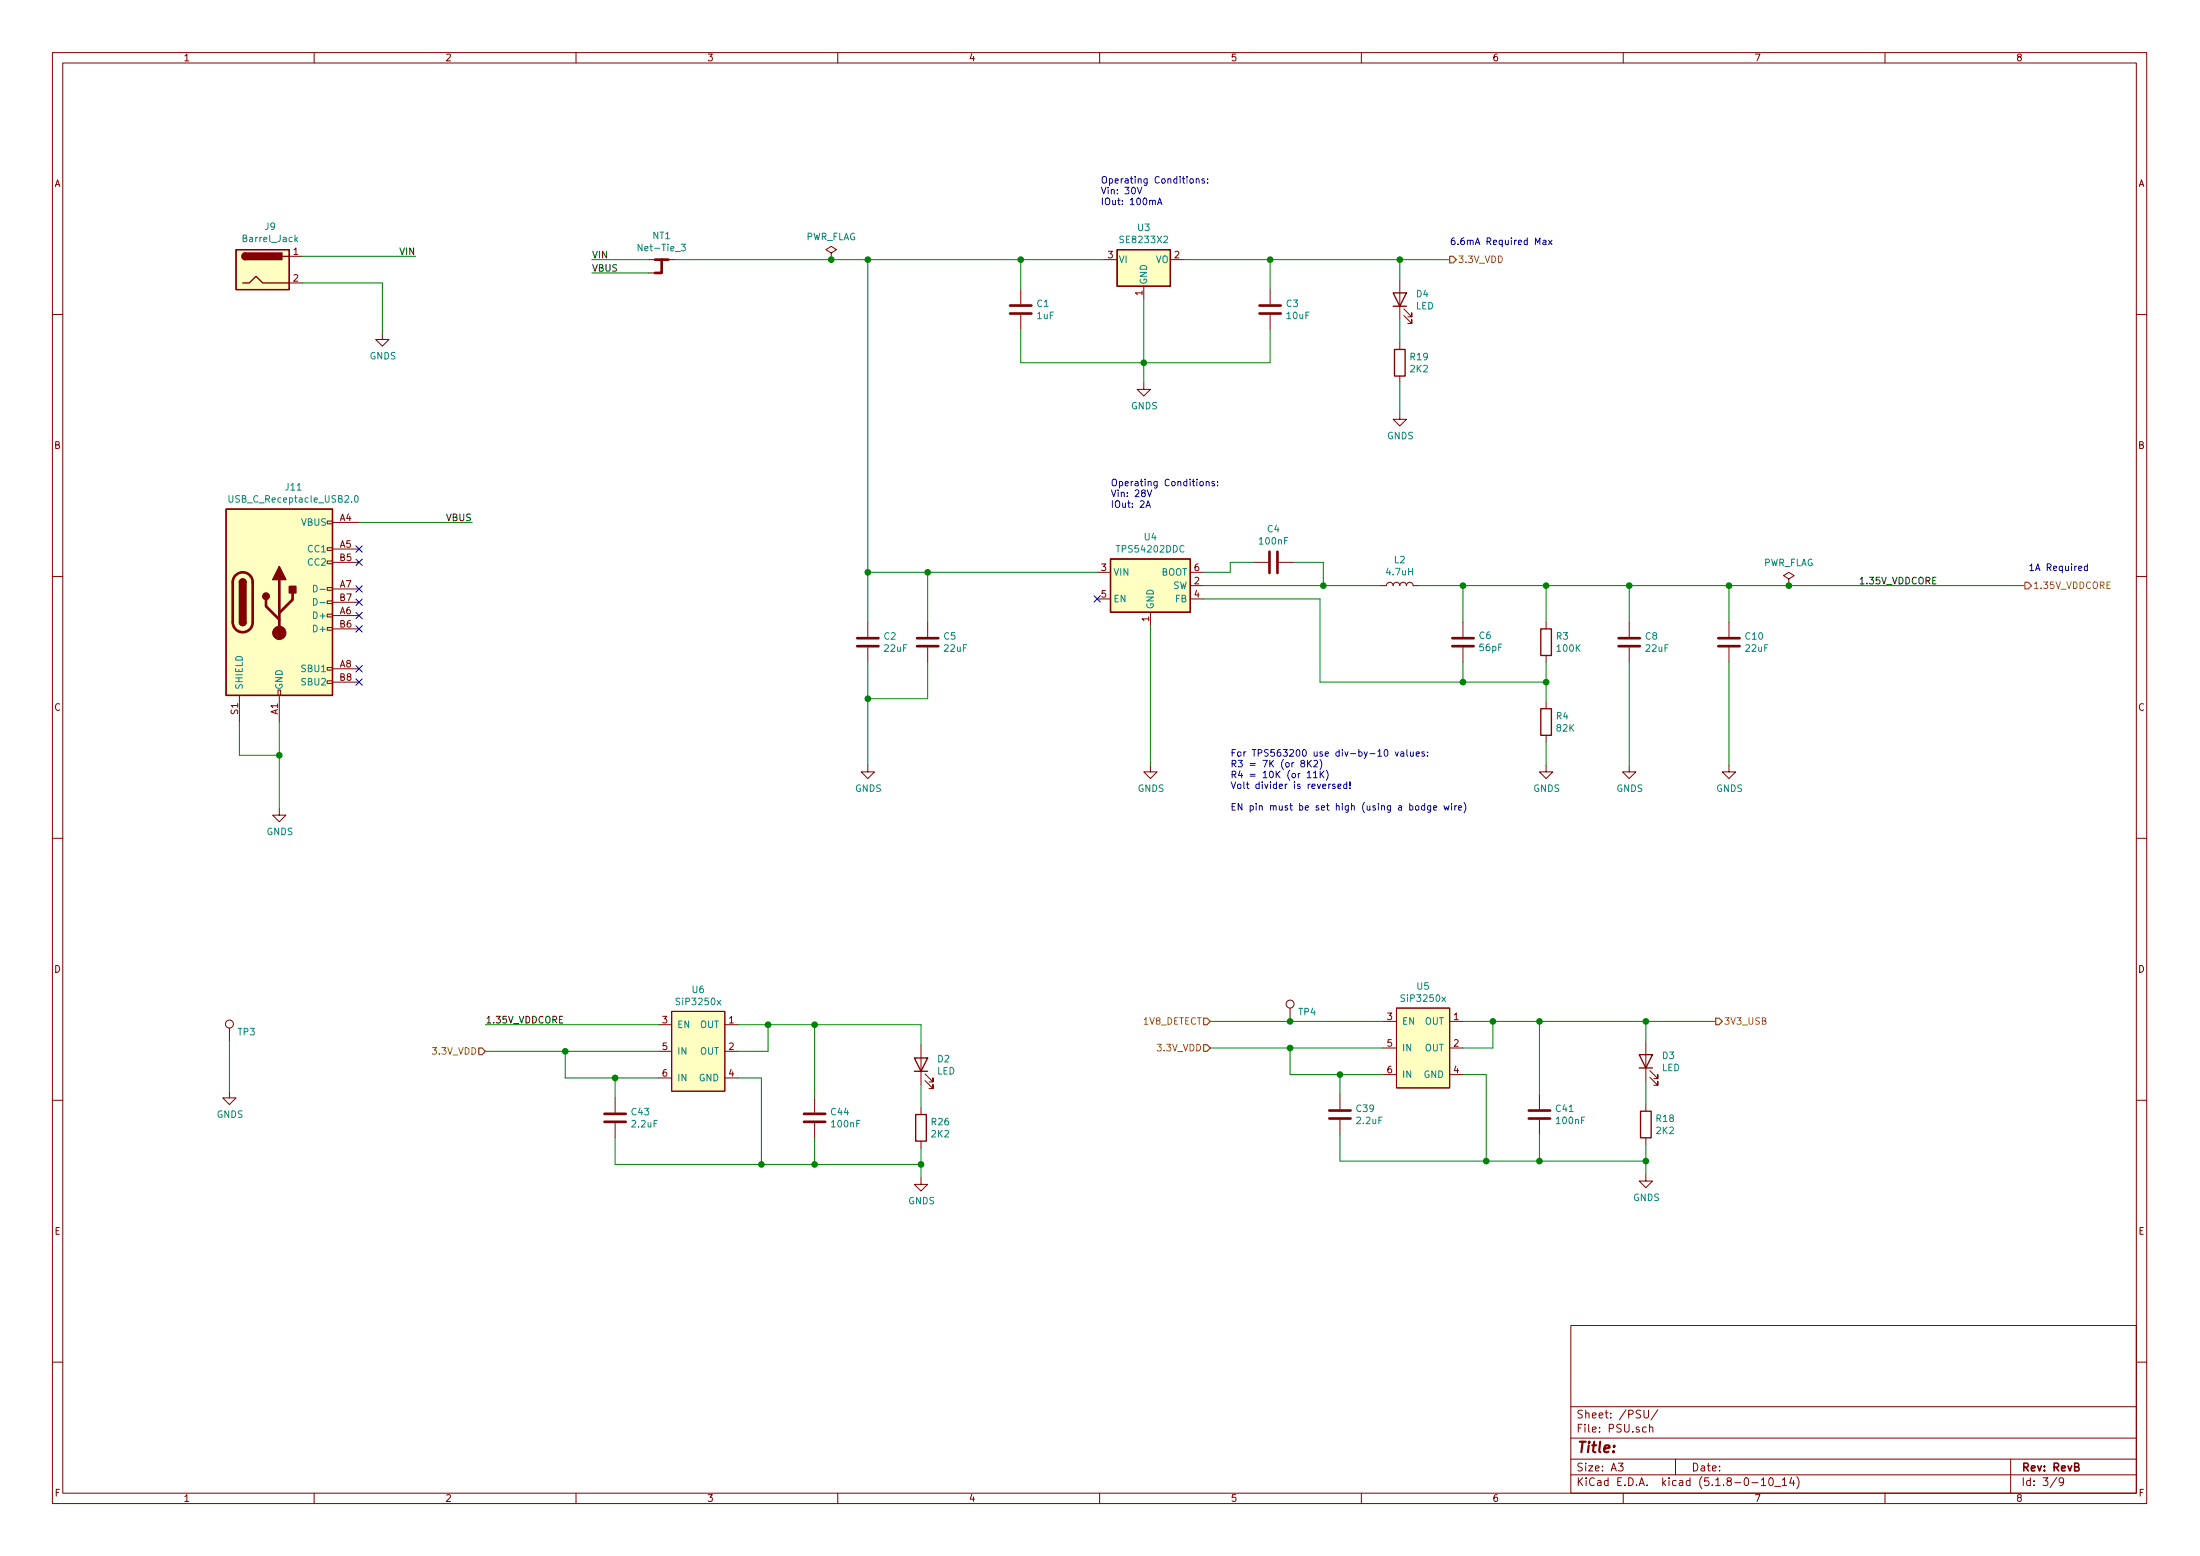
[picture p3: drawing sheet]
EESchema Schematic File Version 4
EELAYER 30 0
EELAYER END
$Descr A3 16535 11693
encoding utf-8
Sheet 3 9
Title ""
Date ""
Rev "RevB"
Comp ""
Comment1 ""
Comment2 ""
Comment3 ""
Comment4 ""
$EndDescr
$Comp
L Regulator_Switching:TPS54202DDC U4
U 1 1
P 8650 4400
F 0 "U4" H 8650 4767 50  0000 C CNN
F 1 "TPS54202DDC" H 8650 4676 50  0000 C CNN
F 2 "Package_TO_SOT_SMD:SOT-23-6" H 8700 4050 50  0001 L CNN
F 3 "http://www.ti.com/lit/ds/symlink/tps54202.pdf" H 8350 4750 50  0001 C CNN
F 4 "Texas Instruments" H 8650 4400 50  0001 C CNN "Mfr"
F 5 "TPS54202DDCR" H 8650 4400 50  0001 C CNN "PartNo"
F 6 "~" H 8650 4400 50  0001 C CNN "LCSC"
F 7 "~" H 8650 4400 50  0001 C CNN "Comment"
F 8 "~" H 8650 4400 50  0001 C CNN "Mouser"
	1    8650 4400
	1    0    0    -1  
$EndComp
$Comp
L Device:C C2
U 1 1
P 6525 4825
F 0 "C2" H 6640 4871 50  0000 L CNN
F 1 "22uF" H 6640 4780 50  0000 L CNN
F 2 "Capacitor_SMD:C_1206_3216Metric_Pad1.33x1.80mm_HandSolder" H 6563 4675 50  0001 C CNN
F 3 "https://www.mouser.co.uk/datasheet/2/212/KEM_C1006_X5R_SMD-1103249.pdf" H 6525 4825 50  0001 C CNN
F 4 "C1206C226M8PACTU" H 6525 4825 50  0001 C CNN "PartNo"
F 5 "Kemet" H 6525 4825 50  0001 C CNN "Mfr"
F 6 "~" H 6525 4825 50  0001 C CNN "Comment"
F 7 "~" H 6525 4825 50  0001 C CNN "LCSC"
F 8 "~" H 6525 4825 50  0001 C CNN "Mouser"
	1    6525 4825
	1    0    0    -1  
$EndComp
Wire Wire Line
	6525 4675 6525 4300
$Comp
L power:GNDS #PWR03
U 1 1
P 6525 5750
F 0 "#PWR03" H 6525 5500 50  0001 C CNN
F 1 "GNDS" H 6530 5577 50  0000 C CNN
F 2 "" H 6525 5750 50  0001 C CNN
F 3 "" H 6525 5750 50  0001 C CNN
	1    6525 5750
	1    0    0    -1  
$EndComp
$Comp
L Device:C C8
U 1 1
P 12250 4825
F 0 "C8" H 12365 4871 50  0000 L CNN
F 1 "22uF" H 12365 4780 50  0000 L CNN
F 2 "Capacitor_SMD:C_1206_3216Metric_Pad1.33x1.80mm_HandSolder" H 12288 4675 50  0001 C CNN
F 3 "https://www.mouser.co.uk/datasheet/2/212/KEM_C1006_X5R_SMD-1103249.pdf" H 12250 4825 50  0001 C CNN
F 4 "C1206C226M8PACTU" H 12250 4825 50  0001 C CNN "PartNo"
F 5 "Kemet" H 12250 4825 50  0001 C CNN "Mfr"
F 6 "~" H 12250 4825 50  0001 C CNN "Comment"
F 7 "~" H 12250 4825 50  0001 C CNN "LCSC"
F 8 "~" H 12250 4825 50  0001 C CNN "Mouser"
	1    12250 4825
	1    0    0    -1  
$EndComp
Wire Wire Line
	12250 4675 12250 4400
Wire Wire Line
	12250 4975 12250 5750
$Comp
L power:GNDS #PWR09
U 1 1
P 12250 5750
F 0 "#PWR09" H 12250 5500 50  0001 C CNN
F 1 "GNDS" H 12255 5577 50  0000 C CNN
F 2 "" H 12250 5750 50  0001 C CNN
F 3 "" H 12250 5750 50  0001 C CNN
	1    12250 5750
	1    0    0    -1  
$EndComp
$Comp
L Device:C C10
U 1 1
P 13000 4825
F 0 "C10" H 13115 4871 50  0000 L CNN
F 1 "22uF" H 13115 4780 50  0000 L CNN
F 2 "Capacitor_SMD:C_1206_3216Metric_Pad1.33x1.80mm_HandSolder" H 13038 4675 50  0001 C CNN
F 3 "https://www.mouser.co.uk/datasheet/2/212/KEM_C1006_X5R_SMD-1103249.pdf" H 13000 4825 50  0001 C CNN
F 4 "C1206C226M8PACTU" H 13000 4825 50  0001 C CNN "PartNo"
F 5 "Kemet" H 13000 4825 50  0001 C CNN "Mfr"
F 6 "~" H 13000 4825 50  0001 C CNN "Comment"
F 7 "~" H 13000 4825 50  0001 C CNN "LCSC"
F 8 "~" H 13000 4825 50  0001 C CNN "Mouser"
	1    13000 4825
	1    0    0    -1  
$EndComp
Wire Wire Line
	13000 4675 13000 4400
Wire Wire Line
	13000 4975 13000 5750
$Comp
L power:GNDS #PWR011
U 1 1
P 13000 5750
F 0 "#PWR011" H 13000 5500 50  0001 C CNN
F 1 "GNDS" H 13005 5577 50  0000 C CNN
F 2 "" H 13000 5750 50  0001 C CNN
F 3 "" H 13000 5750 50  0001 C CNN
	1    13000 5750
	1    0    0    -1  
$EndComp
$Comp
L Device:L L2
U 1 1
P 10525 4400
F 0 "L2" V 10715 4400 50  0000 C CNN
F 1 "4.7uH" V 10624 4400 50  0000 C CNN
F 2 "Inductor_SMD:L_Bourns-SRN6028" H 10525 4400 50  0001 C CNN
F 3 "https://datasheet.lcsc.com/szlcsc/1808311234_SXN-Shun-Xiang-Nuo-Elec-SMNR6028-4R7MT_C266428.pdf" H 10525 4400 50  0001 C CNN
F 4 "Shun Xiang Nuo Elec" H 10525 4400 50  0001 C CNN "Mfr"
F 5 "SMNR6028-4R7MT" H 10525 4400 50  0001 C CNN "PartNo"
F 6 "~" H 10525 4400 50  0001 C CNN "LCSC"
F 7 "~" H 10525 4400 50  0001 C CNN "Comment"
F 8 "~" H 10525 4400 50  0001 C CNN "Mouser"
	1    10525 4400
	0    -1   -1   0   
$EndComp
Wire Wire Line
	10375 4400 9950 4400
$Comp
L Device:C C4
U 1 1
P 9575 4225
F 0 "C4" V 9323 4225 50  0000 C CNN
F 1 "100nF" V 9414 4225 50  0000 C CNN
F 2 "Capacitor_SMD:C_0402_1005Metric_Pad0.74x0.62mm_HandSolder" H 9613 4075 50  0001 C CNN
F 3 "~" H 9575 4225 50  0001 C CNN
F 4 "~" H 9575 4225 50  0001 C CNN "Mfr"
F 5 "~" H 9575 4225 50  0001 C CNN "PartNo"
F 6 "C1525" H 9575 4225 50  0001 C CNN "LCSC"
F 7 "~" H 9575 4225 50  0001 C CNN "Comment"
F 8 "~" H 9575 4225 50  0001 C CNN "Mouser"
	1    9575 4225
	0    1    1    0   
$EndComp
Wire Wire Line
	9050 4300 9250 4300
Wire Wire Line
	9250 4300 9250 4225
Wire Wire Line
	9250 4225 9425 4225
Wire Wire Line
	9725 4225 9950 4225
Wire Wire Line
	9950 4225 9950 4400
Connection ~ 9950 4400
Wire Wire Line
	9950 4400 9050 4400
$Comp
L Device:C C6
U 1 1
P 11000 4825
F 0 "C6" H 10885 4779 50  0000 R CNN
F 1 "56pF" H 10885 4870 50  0000 R CNN
F 2 "Capacitor_SMD:C_0402_1005Metric_Pad0.74x0.62mm_HandSolder" H 11038 4675 50  0001 C CNN
F 3 "~" H 11000 4825 50  0001 C CNN
F 4 "~" H 11000 4825 50  0001 C CNN "Mfr"
F 5 "~" H 11000 4825 50  0001 C CNN "PartNo"
F 6 "C1572" H 11000 4825 50  0001 C CNN "LCSC"
F 7 "~" H 11000 4825 50  0001 C CNN "Comment"
F 8 "~" H 11000 4825 50  0001 C CNN "Mouser"
	1    11000 4825
	-1   0    0    1   
$EndComp
Wire Wire Line
	11000 4675 11000 4400
Wire Wire Line
	11000 4400 10675 4400
Wire Wire Line
	11000 4975 11000 5125
Wire Wire Line
	11000 5125 9925 5125
Wire Wire Line
	9925 5125 9925 4500
Wire Wire Line
	9925 4500 9050 4500
$Comp
L Device:R R3
U 1 1
P 11625 4825
F 0 "R3" H 11695 4871 50  0000 L CNN
F 1 "100K" H 11695 4780 50  0000 L CNN
F 2 "Resistor_SMD:R_0402_1005Metric_Pad0.72x0.64mm_HandSolder" V 11555 4825 50  0001 C CNN
F 3 "~" H 11625 4825 50  0001 C CNN
F 4 "~" H 11625 4825 50  0001 C CNN "Mfr"
F 5 "~" H 11625 4825 50  0001 C CNN "PartNo"
F 6 "C25741" H 11625 4825 50  0001 C CNN "LCSC"
F 7 "~" H 11625 4825 50  0001 C CNN "Comment"
F 8 "~" H 11625 4825 50  0001 C CNN "Mouser"
	1    11625 4825
	1    0    0    -1  
$EndComp
$Comp
L Device:R R4
U 1 1
P 11625 5425
F 0 "R4" H 11695 5471 50  0000 L CNN
F 1 "82K" H 11695 5380 50  0000 L CNN
F 2 "Resistor_SMD:R_0402_1005Metric_Pad0.72x0.64mm_HandSolder" V 11555 5425 50  0001 C CNN
F 3 "~" H 11625 5425 50  0001 C CNN
F 4 "~" H 11625 5425 50  0001 C CNN "Mfr"
F 5 "~" H 11625 5425 50  0001 C CNN "PartNo"
F 6 "C25571" H 11625 5425 50  0001 C CNN "LCSC"
F 7 "~" H 11625 5425 50  0001 C CNN "Comment"
F 8 "~" H 11625 5425 50  0001 C CNN "Mouser"
	1    11625 5425
	1    0    0    -1  
$EndComp
Wire Wire Line
	11625 5275 11625 5125
Wire Wire Line
	11625 4675 11625 4400
Wire Wire Line
	11625 4400 11000 4400
Connection ~ 11000 4400
Wire Wire Line
	11000 5125 11625 5125
Connection ~ 11000 5125
Connection ~ 11625 5125
Wire Wire Line
	11625 5125 11625 4975
Wire Wire Line
	11625 5575 11625 5750
$Comp
L power:GNDS #PWR07
U 1 1
P 11625 5750
F 0 "#PWR07" H 11625 5500 50  0001 C CNN
F 1 "GNDS" H 11630 5577 50  0000 C CNN
F 2 "" H 11625 5750 50  0001 C CNN
F 3 "" H 11625 5750 50  0001 C CNN
	1    11625 5750
	1    0    0    -1  
$EndComp
Wire Wire Line
	11625 4400 12250 4400
Connection ~ 11625 4400
Wire Wire Line
	13000 4400 12250 4400
Connection ~ 12250 4400
$Comp
L power:GNDS #PWR05
U 1 1
P 8650 5750
F 0 "#PWR05" H 8650 5500 50  0001 C CNN
F 1 "GNDS" H 8655 5577 50  0000 C CNN
F 2 "" H 8650 5750 50  0001 C CNN
F 3 "" H 8650 5750 50  0001 C CNN
	1    8650 5750
	1    0    0    -1  
$EndComp
Wire Wire Line
	13000 4400 13450 4400
Connection ~ 13000 4400
Text HLabel 15225 4400 2    50   Output ~ 0
1.35V_VDDCORE
Text HLabel 10900 1950 2    50   Output ~ 0
3.3V_VDD
Wire Wire Line
	6525 1950 6525 4300
Text HLabel 12900 7675 2    50   Output ~ 0
3V3_USB
$Comp
L power:PWR_FLAG #FLG0102
U 1 1
P 13450 4400
F 0 "#FLG0102" H 13450 4475 50  0001 C CNN
F 1 "PWR_FLAG" H 13450 4573 50  0000 C CNN
F 2 "" H 13450 4400 50  0001 C CNN
F 3 "~" H 13450 4400 50  0001 C CNN
	1    13450 4400
	1    0    0    -1  
$EndComp
Connection ~ 13450 4400
Wire Wire Line
	12375 7675 12900 7675
$Comp
L Regulator_Linear:MCP1700-3302E_SOT23 U3
U 1 1
P 8600 1950
F 0 "U3" H 8600 2192 50  0000 C CNN
F 1 "SE8233X2" H 8600 2101 50  0000 C CNN
F 2 "Package_TO_SOT_SMD:SOT-23" H 8600 2175 50  0001 C CNN
F 3 "https://datasheet.lcsc.com/szlcsc/1912111437_Seaward-Elec-SE8233X2_C437587.pdf" H 8600 1950 50  0001 C CNN
F 4 "~" H 8600 1950 50  0001 C CNN "Mfr"
F 5 "~" H 8600 1950 50  0001 C CNN "PartNo"
F 6 "~" H 8600 1950 50  0001 C CNN "LCSC"
F 7 "~" H 8600 1950 50  0001 C CNN "Comment"
F 8 "~" H 8600 1950 50  0001 C CNN "Mouser"
	1    8600 1950
	1    0    0    -1  
$EndComp
Wire Wire Line
	6525 1950 7675 1950
Connection ~ 6525 1950
Wire Wire Line
	8900 1950 9550 1950
$Comp
L power:GNDS #PWR0123
U 1 1
P 8600 2875
F 0 "#PWR0123" H 8600 2625 50  0001 C CNN
F 1 "GNDS" H 8605 2702 50  0000 C CNN
F 2 "" H 8600 2875 50  0001 C CNN
F 3 "" H 8600 2875 50  0001 C CNN
	1    8600 2875
	1    0    0    -1  
$EndComp
$Comp
L Device:C C1
U 1 1
P 7675 2325
F 0 "C1" H 7790 2371 50  0000 L CNN
F 1 "1uF" H 7790 2280 50  0000 L CNN
F 2 "Capacitor_SMD:C_0402_1005Metric_Pad0.74x0.62mm_HandSolder" H 7713 2175 50  0001 C CNN
F 3 "~" H 7675 2325 50  0001 C CNN
F 4 "~" H 7675 2325 50  0001 C CNN "Mfr"
F 5 "~" H 7675 2325 50  0001 C CNN "PartNo"
F 6 "C52923" H 7675 2325 50  0001 C CNN "LCSC"
F 7 "~" H 7675 2325 50  0001 C CNN "Comment"
F 8 "~" H 7675 2325 50  0001 C CNN "Mouser"
	1    7675 2325
	1    0    0    -1  
$EndComp
Wire Wire Line
	7675 2175 7675 1950
Connection ~ 7675 1950
Wire Wire Line
	7675 1950 8300 1950
Wire Wire Line
	7675 2475 7675 2725
Wire Wire Line
	7675 2725 8600 2725
Wire Wire Line
	8600 2250 8600 2725
Connection ~ 8600 2725
Wire Wire Line
	8600 2725 8600 2875
$Comp
L Device:C C3
U 1 1
P 9550 2325
F 0 "C3" H 9435 2371 50  0000 R CNN
F 1 "10uF" H 9435 2280 50  0000 R CNN
F 2 "Capacitor_SMD:C_0402_1005Metric_Pad0.74x0.62mm_HandSolder" H 9588 2175 50  0001 C CNN
F 3 "~" H 9550 2325 50  0001 C CNN
F 4 "~" H 9550 2325 50  0001 C CNN "Mfr"
F 5 "~" H 9550 2325 50  0001 C CNN "PartNo"
F 6 "C15525" H 9550 2325 50  0001 C CNN "LCSC"
F 7 "~" H 9550 2325 50  0001 C CNN "Comment"
F 8 "~" H 9550 2325 50  0001 C CNN "Mouser"
	1    9550 2325
	-1   0    0    -1  
$EndComp
Wire Wire Line
	9550 2175 9550 1950
Wire Wire Line
	9550 2475 9550 2725
Wire Wire Line
	9550 2725 8600 2725
Connection ~ 9550 1950
Wire Wire Line
	9550 1950 10525 1950
Text Notes 10900 1850 0    50   ~ 0
6.6mA Required Max
Text Notes 15250 4300 0    50   ~ 0
1A Required
Text HLabel 9100 7675 0    50   Input ~ 0
1V8_DETECT
Wire Wire Line
	6525 4300 6975 4300
Connection ~ 6525 4300
Text HLabel 9100 7875 0    50   Input ~ 0
3.3V_VDD
Wire Wire Line
	10400 7875 9700 7875
$Comp
L Device:C C5
U 1 1
P 6975 4825
F 0 "C5" H 7090 4871 50  0000 L CNN
F 1 "22uF" H 7090 4780 50  0000 L CNN
F 2 "Capacitor_SMD:C_1206_3216Metric_Pad1.33x1.80mm_HandSolder" H 7013 4675 50  0001 C CNN
F 3 "https://www.mouser.co.uk/datasheet/2/212/KEM_C1006_X5R_SMD-1103249.pdf" H 6975 4825 50  0001 C CNN
F 4 "C1206C226M8PACTU" H 6975 4825 50  0001 C CNN "PartNo"
F 5 "Kemet" H 6975 4825 50  0001 C CNN "Mfr"
F 6 "~" H 6975 4825 50  0001 C CNN "Comment"
F 7 "~" H 6975 4825 50  0001 C CNN "LCSC"
F 8 "~" H 6975 4825 50  0001 C CNN "Mouser"
	1    6975 4825
	1    0    0    -1  
$EndComp
Wire Wire Line
	6975 4675 6975 4300
Wire Wire Line
	6975 4975 6975 5250
Wire Wire Line
	6975 5250 6525 5250
Wire Wire Line
	6525 4975 6525 5250
Connection ~ 6525 5250
Wire Wire Line
	6525 5250 6525 5750
Connection ~ 6975 4300
$Comp
L Connector:Barrel_Jack J9
U 1 1
P 1975 2025
F 0 "J9" H 2032 2350 50  0000 C CNN
F 1 "Barrel_Jack" H 2032 2259 50  0000 C CNN
F 2 "Connector_BarrelJack:BarrelJack_Horizontal" H 2025 1985 50  0001 C CNN
F 3 "~" H 2025 1985 50  0001 C CNN
F 4 "~" H 1975 2025 50  0001 C CNN "Mfr"
F 5 "~" H 1975 2025 50  0001 C CNN "PartNo"
F 6 "~" H 1975 2025 50  0001 C CNN "LCSC"
F 7 "~" H 1975 2025 50  0001 C CNN "Comment"
F 8 "~" H 1975 2025 50  0001 C CNN "Mouser"
	1    1975 2025
	1    0    0    -1  
$EndComp
Text Notes 8275 1550 0    50   ~ 0
Operating Conditions: \nVin: 30V\nIOut: 100mA
Text Notes 8350 3825 0    50   ~ 0
Operating Conditions:\nVin: 28V\nIOut: 2A
$Comp
L power:PWR_FLAG #FLG0107
U 1 1
P 6250 1950
F 0 "#FLG0107" H 6250 2025 50  0001 C CNN
F 1 "PWR_FLAG" H 6250 2123 50  0000 C CNN
F 2 "" H 6250 1950 50  0001 C CNN
F 3 "~" H 6250 1950 50  0001 C CNN
	1    6250 1950
	1    0    0    -1  
$EndComp
Connection ~ 6250 1950
Wire Wire Line
	6250 1950 6525 1950
$Comp
L Device:LED D4
U 1 1
P 10525 2250
F 0 "D4" V 10564 2132 50  0000 R CNN
F 1 "LED" V 10473 2132 50  0000 R CNN
F 2 "LED_SMD:LED_0805_2012Metric_Pad1.15x1.40mm_HandSolder" H 10525 2250 50  0001 C CNN
F 3 "~" H 10525 2250 50  0001 C CNN
F 4 "~" H 10525 2250 50  0001 C CNN "Mfr"
F 5 "~" H 10525 2250 50  0001 C CNN "PartNo"
F 6 "C84256" H 10525 2250 50  0001 C CNN "LCSC"
F 7 "~" H 10525 2250 50  0001 C CNN "Comment"
F 8 "~" H 10525 2250 50  0001 C CNN "Mouser"
	1    10525 2250
	0    -1   -1   0   
$EndComp
Wire Wire Line
	10525 2100 10525 1950
Connection ~ 10525 1950
Wire Wire Line
	10525 1950 10900 1950
Wire Wire Line
	10525 2400 10525 2575
$Comp
L Device:R R19
U 1 1
P 10525 2725
F 0 "R19" H 10595 2771 50  0000 L CNN
F 1 "2K2" H 10595 2680 50  0000 L CNN
F 2 "Resistor_SMD:R_0402_1005Metric_Pad0.72x0.64mm_HandSolder" V 10455 2725 50  0001 C CNN
F 3 "~" H 10525 2725 50  0001 C CNN
F 4 "~" H 10525 2725 50  0001 C CNN "Mfr"
F 5 "~" H 10525 2725 50  0001 C CNN "PartNo"
F 6 "~" H 10525 2725 50  0001 C CNN "Comment"
F 7 "C25879" H 10525 2725 50  0001 C CNN "LCSC"
F 8 "~" H 10525 2725 50  0001 C CNN "Mouser"
	1    10525 2725
	1    0    0    -1  
$EndComp
Wire Wire Line
	10525 2875 10525 3100
$Comp
L power:GNDS #PWR02
U 1 1
P 10525 3100
F 0 "#PWR02" H 10525 2850 50  0001 C CNN
F 1 "GNDS" H 10530 2927 50  0000 C CNN
F 2 "" H 10525 3100 50  0001 C CNN
F 3 "" H 10525 3100 50  0001 C CNN
	1    10525 3100
	1    0    0    -1  
$EndComp
Wire Wire Line
	13450 4400 15225 4400
Wire Wire Line
	2275 1925 3125 1925
Text Label 3125 1925 2    50   ~ 0
VIN
Text Label 3550 3925 2    50   ~ 0
VBUS
$Comp
L Device:Net-Tie_3 NT1
U 1 1
P 4975 1950
F 0 "NT1" H 4975 2131 50  0000 C CNN
F 1 "Net-Tie_3" H 4975 2040 50  0000 C CNN
F 2 "NetTie:NetTie-3_SMD_Pad0.5mm" H 4975 1950 50  0001 C CNN
F 3 "~" H 4975 1950 50  0001 C CNN
F 4 "~" H 4975 1950 50  0001 C CNN "Comment"
F 5 "~" H 4975 1950 50  0001 C CNN "LCSC"
F 6 "~" H 4975 1950 50  0001 C CNN "Mfr"
F 7 "~" H 4975 1950 50  0001 C CNN "Mouser"
F 8 "~" H 4975 1950 50  0001 C CNN "PartNo"
	1    4975 1950
	1    0    0    -1  
$EndComp
Wire Wire Line
	4875 1950 4450 1950
Text Label 4450 1950 0    50   ~ 0
VIN
Wire Wire Line
	4875 2050 4450 2050
Text Label 4450 2050 0    50   ~ 0
VBUS
$Comp
L power:GNDS #PWR0101
U 1 1
P 2100 6075
F 0 "#PWR0101" H 2100 5825 50  0001 C CNN
F 1 "GNDS" H 2105 5902 50  0000 C CNN
F 2 "" H 2100 6075 50  0001 C CNN
F 3 "" H 2100 6075 50  0001 C CNN
	1    2100 6075
	1    0    0    -1  
$EndComp
Wire Wire Line
	2275 2125 2875 2125
Wire Wire Line
	2875 2125 2875 2500
$Comp
L power:GNDS #PWR0110
U 1 1
P 2875 2500
F 0 "#PWR0110" H 2875 2250 50  0001 C CNN
F 1 "GNDS" H 2880 2327 50  0000 C CNN
F 2 "" H 2875 2500 50  0001 C CNN
F 3 "" H 2875 2500 50  0001 C CNN
	1    2875 2500
	1    0    0    -1  
$EndComp
$Comp
L Connector:USB_C_Receptacle_USB2.0 J11
U 1 1
P 2100 4525
F 0 "J11" H 2207 5392 50  0000 C CNN
F 1 "USB_C_Receptacle_USB2.0" H 2207 5301 50  0000 C CNN
F 2 "MolexUSB_TypeC:213716-0001_THT_Socket_RightAngle" H 2250 4525 50  0001 C CNN
F 3 "https://www.molex.com/webdocs/datasheets/pdf/en-us/2137160001_IO_CONNECTORS.pdf" H 2250 4525 50  0001 C CNN
F 4 "~" H 2100 4525 50  0001 C CNN "Comment"
F 5 "~" H 2100 4525 50  0001 C CNN "LCSC"
F 6 "Molex" H 2100 4525 50  0001 C CNN "Mfr"
F 7 "538-213716-0001 " H 2100 4525 50  0001 C CNN "Mouser"
F 8 "213716-0001" H 2100 4525 50  0001 C CNN "PartNo"
	1    2100 4525
	1    0    0    -1  
$EndComp
Connection ~ 2100 5675
Wire Wire Line
	2100 5675 2100 6075
Wire Wire Line
	2100 5675 2100 5425
Wire Wire Line
	1800 5675 2100 5675
Wire Wire Line
	1800 5425 1800 5675
NoConn ~ 2700 4125
NoConn ~ 2700 4225
NoConn ~ 2700 4425
NoConn ~ 2700 4525
NoConn ~ 2700 4625
NoConn ~ 2700 4725
NoConn ~ 2700 5025
NoConn ~ 2700 5125
Wire Wire Line
	5075 1950 6250 1950
$Comp
L SiP3250x:SiP3250x U5
U 1 1
P 10700 7875
F 0 "U5" H 10700 8340 50  0000 C CNN
F 1 "SiP3250x" H 10700 8249 50  0000 C CNN
F 2 "Package_TO_SOT_SMD:SOT-23-6_Handsoldering" H 10700 7775 50  0001 C CNN
F 3 "https://www.mouser.co.uk/datasheet/2/427/sip32508-1763863.pdf" H 10700 7775 50  0001 C CNN
F 4 "~" H 10700 7875 50  0001 C CNN "LCSC"
F 5 " 78-SIP32508DT-T1-GE3 " H 10700 7875 50  0001 C CNN "Mouser"
F 6 " SIP32508DT-T1-GE3 " H 10700 7875 50  0001 C CNN "PartNo"
F 7 "~" H 10700 7875 50  0001 C CNN "Comment"
F 8 "~" H 10700 7875 50  0001 C CNN "Mfr"
	1    10700 7875
	1    0    0    -1  
$EndComp
Connection ~ 12375 7675
$Comp
L power:GNDS #PWR01
U 1 1
P 12375 8825
F 0 "#PWR01" H 12375 8575 50  0001 C CNN
F 1 "GNDS" H 12380 8652 50  0000 C CNN
F 2 "" H 12375 8825 50  0001 C CNN
F 3 "" H 12375 8825 50  0001 C CNN
	1    12375 8825
	1    0    0    -1  
$EndComp
Wire Wire Line
	12375 8600 12375 8725
$Comp
L Device:R R18
U 1 1
P 12375 8450
F 0 "R18" H 12445 8496 50  0000 L CNN
F 1 "2K2" H 12445 8405 50  0000 L CNN
F 2 "Resistor_SMD:R_0402_1005Metric_Pad0.72x0.64mm_HandSolder" V 12305 8450 50  0001 C CNN
F 3 "~" H 12375 8450 50  0001 C CNN
F 4 "~" H 12375 8450 50  0001 C CNN "Mfr"
F 5 "~" H 12375 8450 50  0001 C CNN "PartNo"
F 6 "~" H 12375 8450 50  0001 C CNN "Comment"
F 7 "C25879" H 12375 8450 50  0001 C CNN "LCSC"
F 8 "~" H 12375 8450 50  0001 C CNN "Mouser"
	1    12375 8450
	1    0    0    -1  
$EndComp
Wire Wire Line
	12375 8125 12375 8300
Wire Wire Line
	12375 7825 12375 7675
$Comp
L Device:LED D3
U 1 1
P 12375 7975
F 0 "D3" V 12414 7857 50  0000 R CNN
F 1 "LED" V 12323 7857 50  0000 R CNN
F 2 "LED_SMD:LED_0805_2012Metric_Pad1.15x1.40mm_HandSolder" H 12375 7975 50  0001 C CNN
F 3 "~" H 12375 7975 50  0001 C CNN
F 4 "~" H 12375 7975 50  0001 C CNN "Mfr"
F 5 "~" H 12375 7975 50  0001 C CNN "PartNo"
F 6 "C84256" H 12375 7975 50  0001 C CNN "LCSC"
F 7 "~" H 12375 7975 50  0001 C CNN "Comment"
F 8 "~" H 12375 7975 50  0001 C CNN "Mouser"
	1    12375 7975
	0    -1   -1   0   
$EndComp
Wire Wire Line
	11000 7675 11225 7675
Wire Wire Line
	9700 7875 9700 8075
Wire Wire Line
	9700 8075 10075 8075
Connection ~ 9700 7875
Wire Wire Line
	9700 7875 9100 7875
Wire Wire Line
	11000 7875 11225 7875
Wire Wire Line
	11225 7875 11225 7675
Connection ~ 11225 7675
Wire Wire Line
	11225 7675 11575 7675
Wire Wire Line
	11000 8075 11175 8075
Wire Wire Line
	11175 8075 11175 8725
Wire Wire Line
	11175 8725 11575 8725
Connection ~ 12375 8725
Wire Wire Line
	12375 8725 12375 8825
Wire Wire Line
	10075 8225 10075 8075
Connection ~ 10075 8075
Wire Wire Line
	10075 8075 10400 8075
Wire Wire Line
	10075 8525 10075 8725
Wire Wire Line
	10075 8725 11175 8725
Connection ~ 11175 8725
$Comp
L Device:C C39
U 1 1
P 10075 8375
F 0 "C39" H 10190 8421 50  0000 L CNN
F 1 "2.2uF" H 10190 8330 50  0000 L CNN
F 2 "Capacitor_SMD:C_0603_1608Metric_Pad1.08x0.95mm_HandSolder" H 10113 8225 50  0001 C CNN
F 3 "~" H 10075 8375 50  0001 C CNN
F 4 "C23630" H 10075 8375 50  0001 C CNN "LCSC"
F 5 "~" H 10075 8375 50  0001 C CNN "Mfr"
F 6 "~" H 10075 8375 50  0001 C CNN "Mouser"
F 7 "~" H 10075 8375 50  0001 C CNN "PartNo"
	1    10075 8375
	1    0    0    -1  
$EndComp
$Comp
L Device:C C41
U 1 1
P 11575 8375
F 0 "C41" H 11690 8421 50  0000 L CNN
F 1 "100nF" H 11690 8330 50  0000 L CNN
F 2 "Capacitor_SMD:C_0402_1005Metric_Pad0.74x0.62mm_HandSolder" H 11613 8225 50  0001 C CNN
F 3 "~" H 11575 8375 50  0001 C CNN
F 4 "C1525" H 11575 8375 50  0001 C CNN "LCSC"
	1    11575 8375
	1    0    0    -1  
$EndComp
Wire Wire Line
	11575 8525 11575 8725
Connection ~ 11575 8725
Wire Wire Line
	11575 8725 12375 8725
Wire Wire Line
	11575 8225 11575 7675
Connection ~ 11575 7675
Wire Wire Line
	11575 7675 12375 7675
Text HLabel 3650 7900 0    50   Input ~ 0
3.3V_VDD
Wire Wire Line
	4950 7900 4250 7900
$Comp
L SiP3250x:SiP3250x U6
U 1 1
P 5250 7900
F 0 "U6" H 5250 8365 50  0000 C CNN
F 1 "SiP3250x" H 5250 8274 50  0000 C CNN
F 2 "Package_TO_SOT_SMD:SOT-23-6_Handsoldering" H 5250 7800 50  0001 C CNN
F 3 "https://www.mouser.co.uk/datasheet/2/427/sip32508-1763863.pdf" H 5250 7800 50  0001 C CNN
F 4 "~" H 5250 7900 50  0001 C CNN "LCSC"
F 5 " 78-SIP32508DT-T1-GE3 " H 5250 7900 50  0001 C CNN "Mouser"
F 6 " SIP32508DT-T1-GE3 " H 5250 7900 50  0001 C CNN "PartNo"
F 7 "~" H 5250 7900 50  0001 C CNN "Comment"
F 8 "~" H 5250 7900 50  0001 C CNN "Mfr"
	1    5250 7900
	1    0    0    -1  
$EndComp
$Comp
L power:GNDS #PWR010
U 1 1
P 6925 8850
F 0 "#PWR010" H 6925 8600 50  0001 C CNN
F 1 "GNDS" H 6930 8677 50  0000 C CNN
F 2 "" H 6925 8850 50  0001 C CNN
F 3 "" H 6925 8850 50  0001 C CNN
	1    6925 8850
	1    0    0    -1  
$EndComp
Wire Wire Line
	6925 8625 6925 8750
$Comp
L Device:R R26
U 1 1
P 6925 8475
F 0 "R26" H 6995 8521 50  0000 L CNN
F 1 "2K2" H 6995 8430 50  0000 L CNN
F 2 "Resistor_SMD:R_0402_1005Metric_Pad0.72x0.64mm_HandSolder" V 6855 8475 50  0001 C CNN
F 3 "~" H 6925 8475 50  0001 C CNN
F 4 "~" H 6925 8475 50  0001 C CNN "Mfr"
F 5 "~" H 6925 8475 50  0001 C CNN "PartNo"
F 6 "~" H 6925 8475 50  0001 C CNN "Comment"
F 7 "C25879" H 6925 8475 50  0001 C CNN "LCSC"
F 8 "~" H 6925 8475 50  0001 C CNN "Mouser"
	1    6925 8475
	1    0    0    -1  
$EndComp
Wire Wire Line
	6925 8150 6925 8325
Wire Wire Line
	6925 7850 6925 7700
$Comp
L Device:LED D2
U 1 1
P 6925 8000
F 0 "D2" V 6964 7882 50  0000 R CNN
F 1 "LED" V 6873 7882 50  0000 R CNN
F 2 "LED_SMD:LED_0805_2012Metric_Pad1.15x1.40mm_HandSolder" H 6925 8000 50  0001 C CNN
F 3 "~" H 6925 8000 50  0001 C CNN
F 4 "~" H 6925 8000 50  0001 C CNN "Mfr"
F 5 "~" H 6925 8000 50  0001 C CNN "PartNo"
F 6 "C84256" H 6925 8000 50  0001 C CNN "LCSC"
F 7 "~" H 6925 8000 50  0001 C CNN "Comment"
F 8 "~" H 6925 8000 50  0001 C CNN "Mouser"
	1    6925 8000
	0    -1   -1   0   
$EndComp
Wire Wire Line
	5550 7700 5775 7700
Wire Wire Line
	4250 7900 4250 8100
Wire Wire Line
	4250 8100 4625 8100
Connection ~ 4250 7900
Wire Wire Line
	4250 7900 3650 7900
Wire Wire Line
	5550 7900 5775 7900
Wire Wire Line
	5775 7900 5775 7700
Connection ~ 5775 7700
Wire Wire Line
	5775 7700 6125 7700
Wire Wire Line
	5550 8100 5725 8100
Wire Wire Line
	5725 8100 5725 8750
Wire Wire Line
	5725 8750 6125 8750
Connection ~ 6925 8750
Wire Wire Line
	6925 8750 6925 8850
Wire Wire Line
	4625 8250 4625 8100
Connection ~ 4625 8100
Wire Wire Line
	4625 8100 4950 8100
Wire Wire Line
	4625 8550 4625 8750
Wire Wire Line
	4625 8750 5725 8750
Connection ~ 5725 8750
$Comp
L Device:C C44
U 1 1
P 6125 8400
F 0 "C44" H 6240 8446 50  0000 L CNN
F 1 "100nF" H 6240 8355 50  0000 L CNN
F 2 "Capacitor_SMD:C_0402_1005Metric_Pad0.74x0.62mm_HandSolder" H 6163 8250 50  0001 C CNN
F 3 "~" H 6125 8400 50  0001 C CNN
F 4 "C1525" H 6125 8400 50  0001 C CNN "LCSC"
	1    6125 8400
	1    0    0    -1  
$EndComp
Wire Wire Line
	6125 8550 6125 8750
Connection ~ 6125 8750
Wire Wire Line
	6125 8750 6925 8750
Wire Wire Line
	6125 8250 6125 7700
Connection ~ 6125 7700
Wire Wire Line
	6125 7700 6925 7700
Text Label 13975 4400 0    50   ~ 0
1.35V_VDDCORE
Text Label 3650 7700 0    50   ~ 0
1.35V_VDDCORE
Wire Wire Line
	2700 3925 3550 3925
$Comp
L Device:C C43
U 1 1
P 4625 8400
F 0 "C43" H 4740 8446 50  0000 L CNN
F 1 "2.2uF" H 4740 8355 50  0000 L CNN
F 2 "Capacitor_SMD:C_0603_1608Metric_Pad1.08x0.95mm_HandSolder" H 4663 8250 50  0001 C CNN
F 3 "~" H 4625 8400 50  0001 C CNN
F 4 "C23630" H 4625 8400 50  0001 C CNN "LCSC"
F 5 "~" H 4625 8400 50  0001 C CNN "Mfr"
F 6 "~" H 4625 8400 50  0001 C CNN "Mouser"
F 7 "~" H 4625 8400 50  0001 C CNN "PartNo"
	1    4625 8400
	1    0    0    -1  
$EndComp
Wire Wire Line
	10400 7675 9700 7675
Wire Wire Line
	4950 7700 3650 7700
$Comp
L Connector:TestPoint TP4
U 1 1
P 9700 7675
F 0 "TP4" H 9758 7747 50  0000 L CNN
F 1 "TestPoint" H 9758 7702 50  0001 L CNN
F 2 "TestPoint:TestPoint_Pad_D1.0mm" H 9900 7675 50  0001 C CNN
F 3 "~" H 9900 7675 50  0001 C CNN
	1    9700 7675
	1    0    0    -1  
$EndComp
Connection ~ 9700 7675
Wire Wire Line
	9700 7675 9100 7675
$Comp
L Connector:TestPoint TP3
U 1 1
P 1725 7825
F 0 "TP3" H 1783 7897 50  0000 L CNN
F 1 "TestPoint" H 1783 7852 50  0001 L CNN
F 2 "TestPoint:TestPoint_Pad_D1.0mm" H 1925 7825 50  0001 C CNN
F 3 "~" H 1925 7825 50  0001 C CNN
	1    1725 7825
	1    0    0    -1  
$EndComp
Wire Wire Line
	1725 7825 1725 8200
$Comp
L power:GNDS #PWR0114
U 1 1
P 1725 8200
F 0 "#PWR0114" H 1725 7950 50  0001 C CNN
F 1 "GNDS" H 1730 8027 50  0000 C CNN
F 2 "" H 1725 8200 50  0001 C CNN
F 3 "" H 1725 8200 50  0001 C CNN
	1    1725 8200
	1    0    0    -1  
$EndComp
Text Notes 9250 6100 0    50   ~ 0
For TPS563200 use div-by-10 values:\nR3 = 7K (or 8K2)\nR4 = 10K (or 11K)\nVolt divider is reversed!\n\nEN pin must be set high (using a bodge wire)
Wire Wire Line
	6975 4300 8250 4300
Wire Wire Line
	8650 4700 8650 5750
NoConn ~ 8250 4500
$EndSCHEMATC
